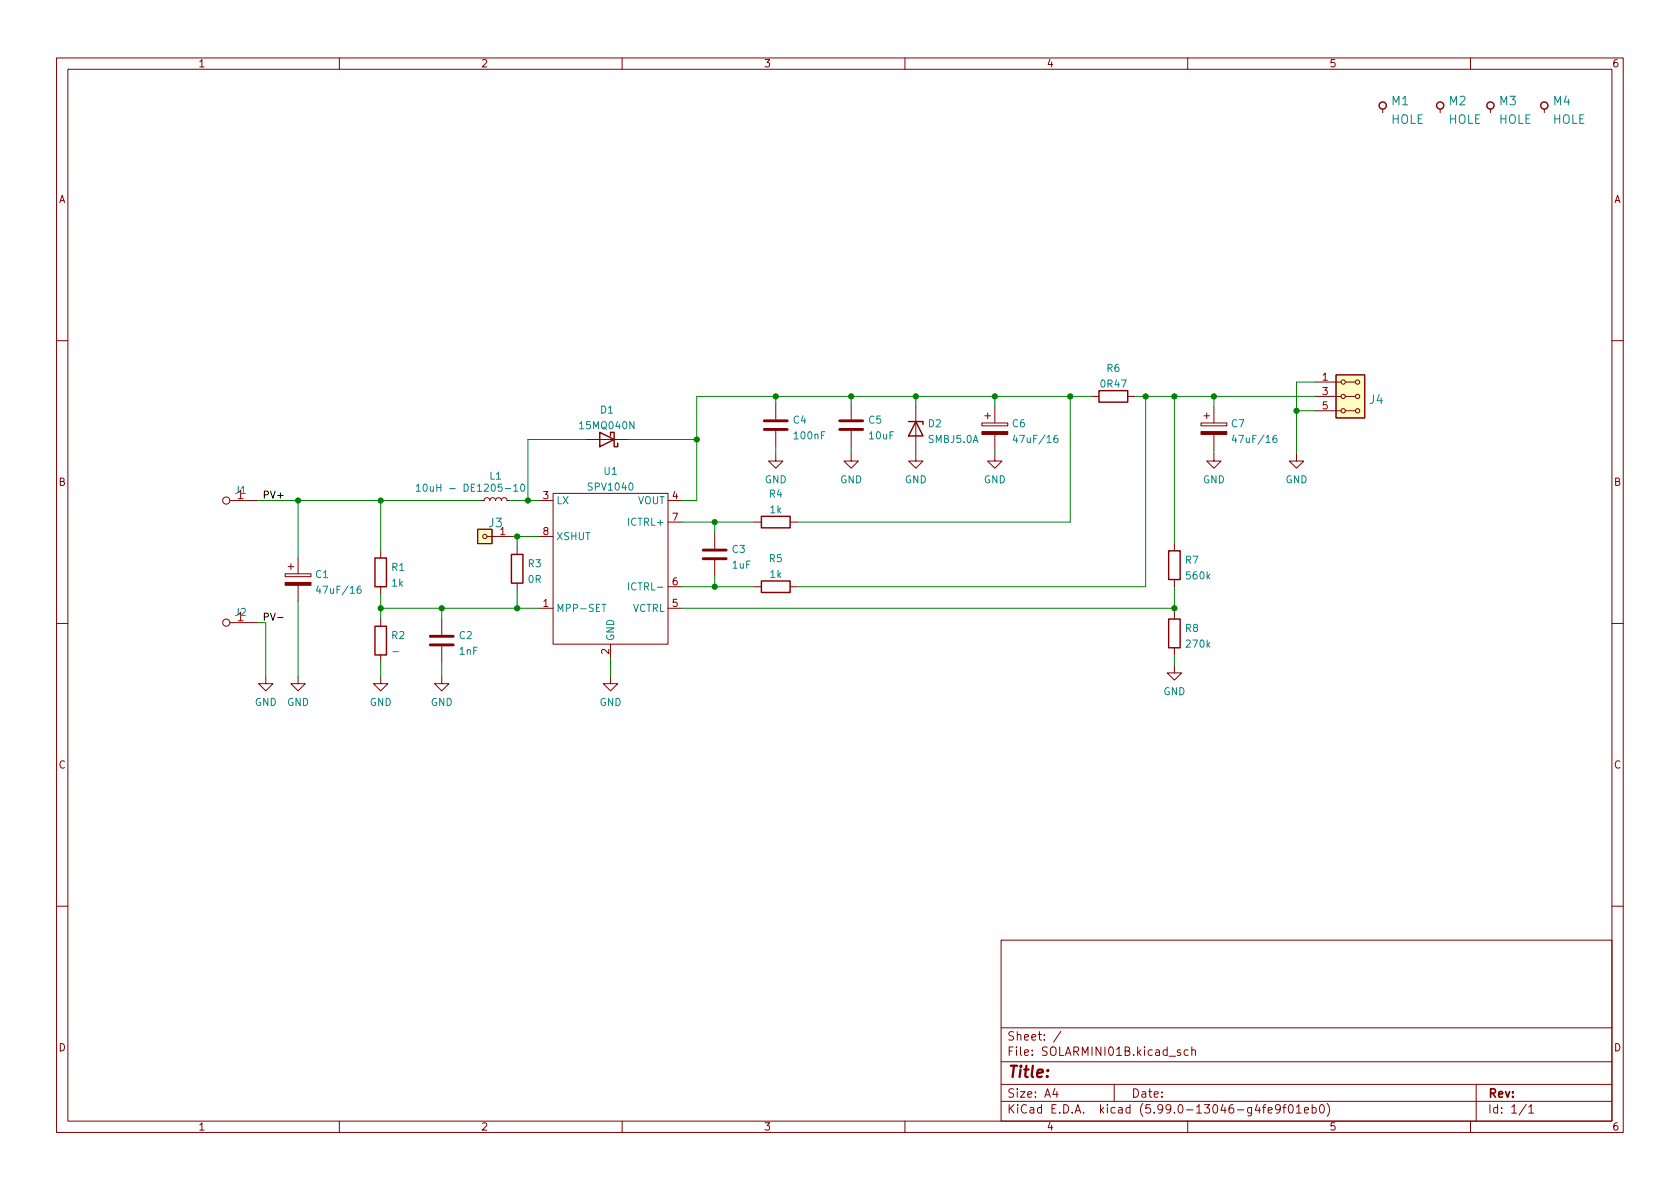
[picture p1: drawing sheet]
(kicad_sch (version 20210621) (generator eeschema)

 (paper "A4")

 (lib_symbols
  (symbol "Device:C" (pin_numbers hide) (pin_names (offset 0.254)) (in_bom yes) (on_board yes)
   (property "Reference" "C" (id 0) (at 0.635 2.54 0) (effects (font (size 1.27 1.27)) (justify left)))
   (property "Value" "C" (id 1) (at 0.635 -2.54 0) (effects (font (size 1.27 1.27)) (justify left)))
   (property "Footprint" "" (id 2) (at 0.9652 -3.81 0) (effects (font (size 1.27 1.27)) hide))
   (property "Datasheet" "~" (id 3) (at 0 0 0) (effects (font (size 1.27 1.27)) hide))
   (symbol "C_0_1"
    (polyline (pts (xy -2.032 -0.762) (xy 2.032 -0.762)) (stroke (width 0.508) (type default) (color 0 0 0 0)) (fill (type none)))
    (polyline (pts (xy -2.032 0.762) (xy 2.032 0.762)) (stroke (width 0.508) (type default) (color 0 0 0 0)) (fill (type none))))
   (symbol "C_1_1"
    (pin passive line (at 0 3.81 270) (length 2.794) (name "~" (effects (font (size 1.27 1.27)))) (number "1" (effects (font (size 1.27 1.27)))))
    (pin passive line (at 0 -3.81 90) (length 2.794) (name "~" (effects (font (size 1.27 1.27)))) (number "2" (effects (font (size 1.27 1.27)))))))
  (symbol "Device:C_Polarized" (pin_numbers hide) (pin_names (offset 0.254)) (in_bom yes) (on_board yes)
   (property "Reference" "C" (id 0) (at 0.635 2.54 0) (effects (font (size 1.27 1.27)) (justify left)))
   (property "Value" "C_Polarized" (id 1) (at 0.635 -2.54 0) (effects (font (size 1.27 1.27)) (justify left)))
   (property "Footprint" "" (id 2) (at 0.9652 -3.81 0) (effects (font (size 1.27 1.27)) hide))
   (property "Datasheet" "~" (id 3) (at 0 0 0) (effects (font (size 1.27 1.27)) hide))
   (symbol "C_Polarized_0_1"
    (rectangle (start -2.286 0.508) (end 2.286 1.016) (stroke (width 0) (type default) (color 0 0 0 0)) (fill (type none)))
    (polyline (pts (xy -1.778 2.286) (xy -0.762 2.286)) (stroke (width 0) (type default) (color 0 0 0 0)) (fill (type none)))
    (polyline (pts (xy -1.27 2.794) (xy -1.27 1.778)) (stroke (width 0) (type default) (color 0 0 0 0)) (fill (type none)))
    (rectangle (start 2.286 -0.508) (end -2.286 -1.016) (stroke (width 0) (type default) (color 0 0 0 0)) (fill (type outline))))
   (symbol "C_Polarized_1_1"
    (pin passive line (at 0 3.81 270) (length 2.794) (name "~" (effects (font (size 1.27 1.27)))) (number "1" (effects (font (size 1.27 1.27)))))
    (pin passive line (at 0 -3.81 90) (length 2.794) (name "~" (effects (font (size 1.27 1.27)))) (number "2" (effects (font (size 1.27 1.27)))))))
  (symbol "Device:D_Schottky" (pin_numbers hide) (pin_names (offset 1.016) hide) (in_bom yes) (on_board yes)
   (property "Reference" "D" (id 0) (at 0 2.54 0) (effects (font (size 1.27 1.27))))
   (property "Value" "D_Schottky" (id 1) (at 0 -2.54 0) (effects (font (size 1.27 1.27))))
   (property "Footprint" "" (id 2) (at 0 0 0) (effects (font (size 1.27 1.27)) hide))
   (property "Datasheet" "~" (id 3) (at 0 0 0) (effects (font (size 1.27 1.27)) hide))
   (symbol "D_Schottky_0_1"
    (polyline (pts (xy 1.27 0) (xy -1.27 0)) (stroke (width 0) (type default) (color 0 0 0 0)) (fill (type none)))
    (polyline (pts (xy 1.27 1.27) (xy 1.27 -1.27) (xy -1.27 0) (xy 1.27 1.27)) (stroke (width 0.254) (type default) (color 0 0 0 0)) (fill (type none)))
    (polyline (pts (xy -1.905 0.635) (xy -1.905 1.27) (xy -1.27 1.27) (xy -1.27 -1.27) (xy -0.635 -1.27) (xy -0.635 -0.635)) (stroke (width 0.254) (type default) (color 0 0 0 0)) (fill (type none))))
   (symbol "D_Schottky_1_1"
    (pin passive line (at -3.81 0 0) (length 2.54) (name "K" (effects (font (size 1.27 1.27)))) (number "1" (effects (font (size 1.27 1.27)))))
    (pin passive line (at 3.81 0 180) (length 2.54) (name "A" (effects (font (size 1.27 1.27)))) (number "2" (effects (font (size 1.27 1.27)))))))
  (symbol "Device:D_Zener" (pin_numbers hide) (pin_names (offset 1.016) hide) (in_bom yes) (on_board yes)
   (property "Reference" "D" (id 0) (at 0 2.54 0) (effects (font (size 1.27 1.27))))
   (property "Value" "D_Zener" (id 1) (at 0 -2.54 0) (effects (font (size 1.27 1.27))))
   (property "Footprint" "" (id 2) (at 0 0 0) (effects (font (size 1.27 1.27)) hide))
   (property "Datasheet" "~" (id 3) (at 0 0 0) (effects (font (size 1.27 1.27)) hide))
   (symbol "D_Zener_0_1"
    (polyline (pts (xy 1.27 0) (xy -1.27 0)) (stroke (width 0) (type default) (color 0 0 0 0)) (fill (type none)))
    (polyline (pts (xy -1.27 -1.27) (xy -1.27 1.27) (xy -0.762 1.27)) (stroke (width 0.254) (type default) (color 0 0 0 0)) (fill (type none)))
    (polyline (pts (xy 1.27 -1.27) (xy 1.27 1.27) (xy -1.27 0) (xy 1.27 -1.27)) (stroke (width 0.254) (type default) (color 0 0 0 0)) (fill (type none))))
   (symbol "D_Zener_1_1"
    (pin passive line (at -3.81 0 0) (length 2.54) (name "K" (effects (font (size 1.27 1.27)))) (number "1" (effects (font (size 1.27 1.27)))))
    (pin passive line (at 3.81 0 180) (length 2.54) (name "A" (effects (font (size 1.27 1.27)))) (number "2" (effects (font (size 1.27 1.27)))))))
  (symbol "Device:L_Small" (pin_numbers hide) (pin_names (offset 0.254) hide) (in_bom yes) (on_board yes)
   (property "Reference" "L" (id 0) (at 0.762 1.016 0) (effects (font (size 1.27 1.27)) (justify left)))
   (property "Value" "L_Small" (id 1) (at 0.762 -1.016 0) (effects (font (size 1.27 1.27)) (justify left)))
   (property "Footprint" "" (id 2) (at 0 0 0) (effects (font (size 1.27 1.27)) hide))
   (property "Datasheet" "~" (id 3) (at 0 0 0) (effects (font (size 1.27 1.27)) hide))
   (symbol "L_Small_0_1"
    (arc (start 0 -2.032) (mid 0.508 -1.524) (end 0 -1.016) (stroke (width 0) (type default) (color 0 0 0 0)) (fill (type none)))
    (arc (start 0 -1.016) (mid 0.508 -0.508) (end 0 0) (stroke (width 0) (type default) (color 0 0 0 0)) (fill (type none)))
    (arc (start 0 0) (mid 0.508 0.508) (end 0 1.016) (stroke (width 0) (type default) (color 0 0 0 0)) (fill (type none)))
    (arc (start 0 1.016) (mid 0.508 1.524) (end 0 2.032) (stroke (width 0) (type default) (color 0 0 0 0)) (fill (type none))))
   (symbol "L_Small_1_1"
    (pin passive line (at 0 2.54 270) (length 0.508) (name "~" (effects (font (size 1.27 1.27)))) (number "1" (effects (font (size 1.27 1.27)))))
    (pin passive line (at 0 -2.54 90) (length 0.508) (name "~" (effects (font (size 1.27 1.27)))) (number "2" (effects (font (size 1.27 1.27)))))))
  (symbol "Device:R" (pin_numbers hide) (pin_names (offset 0)) (in_bom yes) (on_board yes)
   (property "Reference" "R" (id 0) (at 2.032 0 90) (effects (font (size 1.27 1.27))))
   (property "Value" "R" (id 1) (at 0 0 90) (effects (font (size 1.27 1.27))))
   (property "Footprint" "" (id 2) (at -1.778 0 90) (effects (font (size 1.27 1.27)) hide))
   (property "Datasheet" "~" (id 3) (at 0 0 0) (effects (font (size 1.27 1.27)) hide))
   (symbol "R_0_1"
    (rectangle (start -1.016 -2.54) (end 1.016 2.54) (stroke (width 0.254) (type default) (color 0 0 0 0)) (fill (type none))))
   (symbol "R_1_1"
    (pin passive line (at 0 3.81 270) (length 1.27) (name "~" (effects (font (size 1.27 1.27)))) (number "1" (effects (font (size 1.27 1.27)))))
    (pin passive line (at 0 -3.81 90) (length 1.27) (name "~" (effects (font (size 1.27 1.27)))) (number "2" (effects (font (size 1.27 1.27)))))))
  (symbol "MLAB_HEADER:HEADER_1x01" (pin_names (offset 1.016)) (in_bom yes) (on_board yes)
   (property "Reference" "J" (id 0) (at 0 -2.54 0) (effects (font (size 1.524 1.524))))
   (property "Value" "HEADER_1x01" (id 1) (at 0 2.54 0) (effects (font (size 1.524 1.524))))
   (property "Footprint" "" (id 2) (at 0 0 0) (effects (font (size 1.524 1.524))))
   (property "Datasheet" "" (id 3) (at 0 0 0) (effects (font (size 1.524 1.524))))
   (symbol "HEADER_1x01_0_1"
    (rectangle (start -1.27 1.27) (end 1.27 -1.27) (stroke (width 0) (type default) (color 0 0 0 0)) (fill (type background)))
    (polyline (pts (xy -1.27 0) (xy -0.381 0)) (stroke (width 0) (type default) (color 0 0 0 0)) (fill (type none)))
    (circle (center 0 0) (radius 0.381) (stroke (width 0))           (stroke (width 0) (type default) (color 0 0 0 0)) (fill (type none))))
   (symbol "HEADER_1x01_1_1"
    (pin input line (at -5.08 0 0) (length 3.81) (name "~" (effects (font (size 1.27 1.27)))) (number "1" (effects (font (size 1.27 1.27)))))))
  (symbol "MLAB_HEADER:HEADER_2x03_PARALLEL" (pin_names (offset 1.016)) (in_bom yes) (on_board yes)
   (property "Reference" "J" (id 0) (at 0 -5.08 0) (effects (font (size 1.524 1.524))))
   (property "Value" "HEADER_2x03_PARALLEL" (id 1) (at 0 5.08 0) (effects (font (size 1.524 1.524))))
   (property "Footprint" "" (id 2) (at 0 2.54 0) (effects (font (size 1.524 1.524))))
   (property "Datasheet" "" (id 3) (at 0 2.54 0) (effects (font (size 1.524 1.524))))
   (symbol "HEADER_2x03_PARALLEL_0_1"
    (rectangle (start -2.54 3.81) (end 2.54 -3.81) (stroke (width 0) (type default) (color 0 0 0 0)) (fill (type background)))
    (circle (center -1.27 -2.54) (radius 0.381) (stroke (width 0))           (stroke (width 0) (type default) (color 0 0 0 0)) (fill (type none)))
    (circle (center -1.27 0) (radius 0.381) (stroke (width 0))           (stroke (width 0) (type default) (color 0 0 0 0)) (fill (type none)))
    (circle (center -1.27 2.54) (radius 0.381) (stroke (width 0))           (stroke (width 0) (type default) (color 0 0 0 0)) (fill (type none)))
    (polyline (pts (xy -1.651 -2.54) (xy -2.54 -2.54)) (stroke (width 0) (type default) (color 0 0 0 0)) (fill (type none)))
    (polyline (pts (xy -1.651 0) (xy -2.54 0)) (stroke (width 0) (type default) (color 0 0 0 0)) (fill (type none)))
    (polyline (pts (xy -1.651 2.54) (xy -2.54 2.54)) (stroke (width 0) (type default) (color 0 0 0 0)) (fill (type none)))
    (polyline (pts (xy -0.889 -2.54) (xy 0.889 -2.54)) (stroke (width 0) (type default) (color 0 0 0 0)) (fill (type none)))
    (polyline (pts (xy -0.889 0) (xy 0.889 0)) (stroke (width 0) (type default) (color 0 0 0 0)) (fill (type none)))
    (polyline (pts (xy -0.889 2.54) (xy 0.889 2.54)) (stroke (width 0) (type default) (color 0 0 0 0)) (fill (type none)))
    (circle (center 1.27 -2.54) (radius 0.381) (stroke (width 0))           (stroke (width 0) (type default) (color 0 0 0 0)) (fill (type none)))
    (circle (center 1.27 0) (radius 0.381) (stroke (width 0))           (stroke (width 0) (type default) (color 0 0 0 0)) (fill (type none)))
    (circle (center 1.27 2.54) (radius 0.381) (stroke (width 0))           (stroke (width 0) (type default) (color 0 0 0 0)) (fill (type none))))
   (symbol "HEADER_2x03_PARALLEL_1_1"
    (pin input line (at -6.35 2.54 0) (length 3.81) (name "~" (effects (font (size 1.27 1.27)))) (number "1" (effects (font (size 1.27 1.27)))))
    (pin input line (at -6.35 2.54 0) (length 3.81) hide (name "~" (effects (font (size 1.27 1.27)))) (number "2" (effects (font (size 1.27 1.27)))))
    (pin input line (at -6.35 0 0) (length 3.81) (name "~" (effects (font (size 1.27 1.27)))) (number "3" (effects (font (size 1.27 1.27)))))
    (pin input line (at -6.35 0 0) (length 3.81) hide (name "~" (effects (font (size 1.27 1.27)))) (number "4" (effects (font (size 1.27 1.27)))))
    (pin input line (at -6.35 -2.54 0) (length 3.81) (name "~" (effects (font (size 1.27 1.27)))) (number "5" (effects (font (size 1.27 1.27)))))
    (pin input line (at -6.35 -2.54 0) (length 3.81) hide (name "~" (effects (font (size 1.27 1.27)))) (number "6" (effects (font (size 1.27 1.27)))))))
  (symbol "MLAB_IO:SPV1040" (in_bom yes) (on_board yes)
   (property "Reference" "U" (id 0) (at 20.32 -1.27 0) (effects (font (size 1.27 1.27))))
   (property "Value" "SPV1040" (id 1) (at 24.13 -5.08 0) (effects (font (size 1.27 1.27))))
   (property "Footprint" "Package_SO:TSSOP-8_4.4x3mm_P0.65mm" (id 2) (at 0 0 0) (effects (font (size 1.27 1.27)) hide))
   (property "Datasheet" "" (id 3) (at 0 0 0) (effects (font (size 1.27 1.27)) hide))
   (symbol "SPV1040_0_1"
    (rectangle (start -10.16 7.62) (end 10.16 -19.05) (stroke (width 0.1524) (type default) (color 0 0 0 0)) (fill (type none))))
   (symbol "SPV1040_1_1"
    (pin unspecified line (at -12.7 -12.7 0) (length 2.54) (name "MPP-SET" (effects (font (size 1.27 1.27)))) (number "1" (effects (font (size 1.27 1.27)))))
    (pin unspecified line (at 0 -21.59 90) (length 2.54) (name "GND" (effects (font (size 1.27 1.27)))) (number "2" (effects (font (size 1.27 1.27)))))
    (pin unspecified line (at -12.7 6.35 0) (length 2.54) (name "LX" (effects (font (size 1.27 1.27)))) (number "3" (effects (font (size 1.27 1.27)))))
    (pin unspecified line (at 12.7 6.35 180) (length 2.54) (name "VOUT" (effects (font (size 1.27 1.27)))) (number "4" (effects (font (size 1.27 1.27)))))
    (pin unspecified line (at 12.7 -12.7 180) (length 2.54) (name "VCTRL" (effects (font (size 1.27 1.27)))) (number "5" (effects (font (size 1.27 1.27)))))
    (pin unspecified line (at 12.7 -8.89 180) (length 2.54) (name "ICTRL-" (effects (font (size 1.27 1.27)))) (number "6" (effects (font (size 1.27 1.27)))))
    (pin unspecified line (at 12.7 2.54 180) (length 2.54) (name "ICTRL+" (effects (font (size 1.27 1.27)))) (number "7" (effects (font (size 1.27 1.27)))))
    (pin unspecified line (at -12.7 0 0) (length 2.54) (name "XSHUT" (effects (font (size 1.27 1.27)))) (number "8" (effects (font (size 1.27 1.27)))))))
  (symbol "MLAB_Jumpers:CONN1_1" (pin_names (offset 1.016) hide) (in_bom yes) (on_board yes)
   (property "Reference" "J" (id 0) (at 1.27 1.27 0) (effects (font (size 1.27 1.27))))
   (property "Value" "CONN1_1" (id 1) (at 2.54 -1.27 0) (effects (font (size 1.016 1.016)) hide))
   (property "Footprint" "" (id 2) (at 1.27 -1.27 0) (effects (font (size 1.524 1.524))))
   (property "Datasheet" "" (id 3) (at 1.27 -1.27 0) (effects (font (size 1.524 1.524))))
   (symbol "CONN1_1_1_1"
    (pin passive inverted (at -7.62 1.27 0) (length 6.35) (name "P1" (effects (font (size 1.524 1.524)))) (number "1" (effects (font (size 1.524 1.524)))))))
  (symbol "MLAB_MECHANICAL:HOLE" (pin_numbers hide) (pin_names (offset 1.016) hide) (in_bom yes) (on_board yes)
   (property "Reference" "M" (id 0) (at 0 2.54 0) (effects (font (size 1.524 1.524))))
   (property "Value" "HOLE" (id 1) (at 0 -2.54 0) (effects (font (size 1.524 1.524))))
   (property "Footprint" "" (id 2) (at 0 0 0) (effects (font (size 1.524 1.524))))
   (property "Datasheet" "" (id 3) (at 0 0 0) (effects (font (size 1.524 1.524))))
   (symbol "HOLE_0_1"
    (circle (center 0 0) (radius 0.635) (stroke (width 0.254))           (stroke (width 0.254) (type default) (color 0 0 0 0)) (fill (type none))))
   (symbol "HOLE_1_1"
    (pin input line (at 1.27 0 180) (length 0.635) (name "~" (effects (font (size 1.27 1.27)))) (number "1" (effects (font (size 1.27 1.27)))))))
  (symbol "power:GND" (power) (pin_names (offset 0)) (in_bom yes) (on_board yes)
   (property "Reference" "#PWR" (id 0) (at 0 -6.35 0) (effects (font (size 1.27 1.27)) hide))
   (property "Value" "GND" (id 1) (at 0 -3.81 0) (effects (font (size 1.27 1.27))))
   (property "Footprint" "" (id 2) (at 0 0 0) (effects (font (size 1.27 1.27)) hide))
   (property "Datasheet" "" (id 3) (at 0 0 0) (effects (font (size 1.27 1.27)) hide))
   (symbol "GND_0_1"
    (polyline (pts (xy 0 0) (xy 0 -1.27) (xy 1.27 -1.27) (xy 0 -2.54) (xy -1.27 -1.27) (xy 0 -1.27)) (stroke (width 0) (type default) (color 0 0 0 0)) (fill (type none))))
   (symbol "GND_1_1"
    (pin power_in line (at 0 0 270) (length 0) hide (name "GND" (effects (font (size 1.27 1.27)))) (number "1" (effects (font (size 1.27 1.27))))))))

 (junction (at 52.705 88.265) (diameter 0) (color 0 0 0 0))
 (junction (at 67.31 88.265) (diameter 0) (color 0 0 0 0))
 (junction (at 67.31 107.315) (diameter 0) (color 0 0 0 0))
 (junction (at 78.105 107.315) (diameter 0) (color 0 0 0 0))
 (junction (at 91.44 94.615) (diameter 0) (color 0 0 0 0))
 (junction (at 91.44 107.315) (diameter 0) (color 0 0 0 0))
 (junction (at 93.345 88.265) (diameter 0) (color 0 0 0 0))
 (junction (at 123.19 77.47) (diameter 0) (color 0 0 0 0))
 (junction (at 126.365 92.075) (diameter 0) (color 0 0 0 0))
 (junction (at 126.365 103.505) (diameter 0) (color 0 0 0 0))
 (junction (at 137.16 69.85) (diameter 0) (color 0 0 0 0))
 (junction (at 150.495 69.85) (diameter 0) (color 0 0 0 0))
 (junction (at 161.925 69.85) (diameter 0) (color 0 0 0 0))
 (junction (at 175.895 69.85) (diameter 0) (color 0 0 0 0))
 (junction (at 189.23 69.85) (diameter 0) (color 0 0 0 0))
 (junction (at 202.565 69.85) (diameter 0) (color 0 0 0 0))
 (junction (at 207.645 69.85) (diameter 0) (color 0 0 0 0))
 (junction (at 207.645 107.315) (diameter 0) (color 0 0 0 0))
 (junction (at 214.63 69.85) (diameter 0) (color 0 0 0 0))
 (junction (at 229.235 72.39) (diameter 0) (color 0 0 0 0))

 (wire (pts (xy 45.72 109.855) (xy 46.99 109.855)) (stroke (width 0) (type default) (color 0 0 0 0)))
 (wire (pts (xy 46.99 109.855) (xy 46.99 119.38)) (stroke (width 0) (type default) (color 0 0 0 0)))
 (wire (pts (xy 52.705 88.265) (xy 45.72 88.265)) (stroke (width 0) (type default) (color 0 0 0 0)))
 (wire (pts (xy 52.705 98.425) (xy 52.705 88.265)) (stroke (width 0) (type default) (color 0 0 0 0)))
 (wire (pts (xy 52.705 106.045) (xy 52.705 119.38)) (stroke (width 0) (type default) (color 0 0 0 0)))
 (wire (pts (xy 67.31 88.265) (xy 52.705 88.265)) (stroke (width 0) (type default) (color 0 0 0 0)))
 (wire (pts (xy 67.31 97.155) (xy 67.31 88.265)) (stroke (width 0) (type default) (color 0 0 0 0)))
 (wire (pts (xy 67.31 107.315) (xy 67.31 104.775)) (stroke (width 0) (type default) (color 0 0 0 0)))
 (wire (pts (xy 67.31 107.315) (xy 67.31 109.22)) (stroke (width 0) (type default) (color 0 0 0 0)))
 (wire (pts (xy 67.31 119.38) (xy 67.31 116.84)) (stroke (width 0) (type default) (color 0 0 0 0)))
 (wire (pts (xy 78.105 107.315) (xy 67.31 107.315)) (stroke (width 0) (type default) (color 0 0 0 0)))
 (wire (pts (xy 78.105 109.22) (xy 78.105 107.315)) (stroke (width 0) (type default) (color 0 0 0 0)))
 (wire (pts (xy 78.105 119.38) (xy 78.105 116.84)) (stroke (width 0) (type default) (color 0 0 0 0)))
 (wire (pts (xy 85.09 88.265) (xy 67.31 88.265)) (stroke (width 0) (type default) (color 0 0 0 0)))
 (wire (pts (xy 91.44 94.615) (xy 90.805 94.615)) (stroke (width 0) (type default) (color 0 0 0 0)))
 (wire (pts (xy 91.44 94.615) (xy 91.44 96.52)) (stroke (width 0) (type default) (color 0 0 0 0)))
 (wire (pts (xy 91.44 107.315) (xy 78.105 107.315)) (stroke (width 0) (type default) (color 0 0 0 0)))
 (wire (pts (xy 91.44 107.315) (xy 91.44 104.14)) (stroke (width 0) (type default) (color 0 0 0 0)))
 (wire (pts (xy 93.345 77.47) (xy 103.505 77.47)) (stroke (width 0) (type default) (color 0 0 0 0)))
 (wire (pts (xy 93.345 88.265) (xy 90.17 88.265)) (stroke (width 0) (type default) (color 0 0 0 0)))
 (wire (pts (xy 93.345 88.265) (xy 93.345 77.47)) (stroke (width 0) (type default) (color 0 0 0 0)))
 (wire (pts (xy 95.25 88.265) (xy 93.345 88.265)) (stroke (width 0) (type default) (color 0 0 0 0)))
 (wire (pts (xy 95.25 94.615) (xy 91.44 94.615)) (stroke (width 0) (type default) (color 0 0 0 0)))
 (wire (pts (xy 95.25 107.315) (xy 91.44 107.315)) (stroke (width 0) (type default) (color 0 0 0 0)))
 (wire (pts (xy 107.95 119.38) (xy 107.95 116.205)) (stroke (width 0) (type default) (color 0 0 0 0)))
 (wire (pts (xy 111.125 77.47) (xy 123.19 77.47)) (stroke (width 0) (type default) (color 0 0 0 0)))
 (wire (pts (xy 120.65 103.505) (xy 126.365 103.505)) (stroke (width 0) (type default) (color 0 0 0 0)))
 (wire (pts (xy 120.65 107.315) (xy 207.645 107.315)) (stroke (width 0) (type default) (color 0 0 0 0)))
 (wire (pts (xy 123.19 69.85) (xy 137.16 69.85)) (stroke (width 0) (type default) (color 0 0 0 0)))
 (wire (pts (xy 123.19 77.47) (xy 123.19 69.85)) (stroke (width 0) (type default) (color 0 0 0 0)))
 (wire (pts (xy 123.19 77.47) (xy 123.19 88.265)) (stroke (width 0) (type default) (color 0 0 0 0)))
 (wire (pts (xy 123.19 88.265) (xy 120.65 88.265)) (stroke (width 0) (type default) (color 0 0 0 0)))
 (wire (pts (xy 126.365 92.075) (xy 120.65 92.075)) (stroke (width 0) (type default) (color 0 0 0 0)))
 (wire (pts (xy 126.365 92.075) (xy 133.35 92.075)) (stroke (width 0) (type default) (color 0 0 0 0)))
 (wire (pts (xy 126.365 93.98) (xy 126.365 92.075)) (stroke (width 0) (type default) (color 0 0 0 0)))
 (wire (pts (xy 126.365 103.505) (xy 126.365 101.6)) (stroke (width 0) (type default) (color 0 0 0 0)))
 (wire (pts (xy 133.35 103.505) (xy 126.365 103.505)) (stroke (width 0) (type default) (color 0 0 0 0)))
 (wire (pts (xy 137.16 69.85) (xy 150.495 69.85)) (stroke (width 0) (type default) (color 0 0 0 0)))
 (wire (pts (xy 137.16 71.12) (xy 137.16 69.85)) (stroke (width 0) (type default) (color 0 0 0 0)))
 (wire (pts (xy 137.16 78.74) (xy 137.16 80.01)) (stroke (width 0) (type default) (color 0 0 0 0)))
 (wire (pts (xy 140.97 92.075) (xy 189.23 92.075)) (stroke (width 0) (type default) (color 0 0 0 0)))
 (wire (pts (xy 140.97 103.505) (xy 202.565 103.505)) (stroke (width 0) (type default) (color 0 0 0 0)))
 (wire (pts (xy 150.495 69.85) (xy 150.495 71.12)) (stroke (width 0) (type default) (color 0 0 0 0)))
 (wire (pts (xy 150.495 69.85) (xy 161.925 69.85)) (stroke (width 0) (type default) (color 0 0 0 0)))
 (wire (pts (xy 150.495 78.74) (xy 150.495 80.01)) (stroke (width 0) (type default) (color 0 0 0 0)))
 (wire (pts (xy 161.925 69.85) (xy 175.895 69.85)) (stroke (width 0) (type default) (color 0 0 0 0)))
 (wire (pts (xy 161.925 71.755) (xy 161.925 69.85)) (stroke (width 0) (type default) (color 0 0 0 0)))
 (wire (pts (xy 161.925 79.375) (xy 161.925 80.01)) (stroke (width 0) (type default) (color 0 0 0 0)))
 (wire (pts (xy 175.895 69.85) (xy 189.23 69.85)) (stroke (width 0) (type default) (color 0 0 0 0)))
 (wire (pts (xy 175.895 71.755) (xy 175.895 69.85)) (stroke (width 0) (type default) (color 0 0 0 0)))
 (wire (pts (xy 175.895 79.375) (xy 175.895 80.01)) (stroke (width 0) (type default) (color 0 0 0 0)))
 (wire (pts (xy 189.23 69.85) (xy 193.04 69.85)) (stroke (width 0) (type default) (color 0 0 0 0)))
 (wire (pts (xy 189.23 92.075) (xy 189.23 69.85)) (stroke (width 0) (type default) (color 0 0 0 0)))
 (wire (pts (xy 202.565 69.85) (xy 200.66 69.85)) (stroke (width 0) (type default) (color 0 0 0 0)))
 (wire (pts (xy 202.565 69.85) (xy 207.645 69.85)) (stroke (width 0) (type default) (color 0 0 0 0)))
 (wire (pts (xy 202.565 103.505) (xy 202.565 69.85)) (stroke (width 0) (type default) (color 0 0 0 0)))
 (wire (pts (xy 207.645 69.85) (xy 214.63 69.85)) (stroke (width 0) (type default) (color 0 0 0 0)))
 (wire (pts (xy 207.645 95.885) (xy 207.645 69.85)) (stroke (width 0) (type default) (color 0 0 0 0)))
 (wire (pts (xy 207.645 107.315) (xy 207.645 103.505)) (stroke (width 0) (type default) (color 0 0 0 0)))
 (wire (pts (xy 207.645 107.95) (xy 207.645 107.315)) (stroke (width 0) (type default) (color 0 0 0 0)))
 (wire (pts (xy 207.645 117.475) (xy 207.645 115.57)) (stroke (width 0) (type default) (color 0 0 0 0)))
 (wire (pts (xy 214.63 69.85) (xy 232.41 69.85)) (stroke (width 0) (type default) (color 0 0 0 0)))
 (wire (pts (xy 214.63 71.755) (xy 214.63 69.85)) (stroke (width 0) (type default) (color 0 0 0 0)))
 (wire (pts (xy 214.63 79.375) (xy 214.63 80.01)) (stroke (width 0) (type default) (color 0 0 0 0)))
 (wire (pts (xy 229.235 67.31) (xy 229.235 72.39)) (stroke (width 0) (type default) (color 0 0 0 0)))
 (wire (pts (xy 229.235 72.39) (xy 229.235 80.01)) (stroke (width 0) (type default) (color 0 0 0 0)))
 (wire (pts (xy 232.41 67.31) (xy 229.235 67.31)) (stroke (width 0) (type default) (color 0 0 0 0)))
 (wire (pts (xy 232.41 72.39) (xy 229.235 72.39)) (stroke (width 0) (type default) (color 0 0 0 0)))

 (label "PV+" (at 46.355 88.265 0) (effects (font (size 1.27 1.27)) (justify left bottom)))
 (label "PV-" (at 46.355 109.855 0) (effects (font (size 1.27 1.27)) (justify left bottom)))

 (symbol (lib_id "MLAB_MECHANICAL:HOLE") (at 244.475 18.415 270) (unit 1) (in_bom yes) (on_board yes) (fields_autoplaced)
  (property "Reference" "M1" (id 0) (at 245.872 17.6043 90) (effects (font (size 1.524 1.524)) (justify left)))
  (property "Value" "HOLE" (id 1) (at 245.872 20.8833 90) (effects (font (size 1.524 1.524)) (justify left)))
  (property "Footprint" "Mlab_Mechanical:dira_3mm" (id 2) (at 244.475 18.415 0) (effects (font (size 1.524 1.524)) hide))
  (property "Datasheet" "" (id 3) (at 244.475 18.415 0) (effects (font (size 1.524 1.524)))) (pin "1"))

 (symbol (lib_id "MLAB_MECHANICAL:HOLE") (at 254.635 18.415 270) (unit 1) (in_bom yes) (on_board yes) (fields_autoplaced)
  (property "Reference" "M2" (id 0) (at 256.032 17.6043 90) (effects (font (size 1.524 1.524)) (justify left)))
  (property "Value" "HOLE" (id 1) (at 256.032 20.8833 90) (effects (font (size 1.524 1.524)) (justify left)))
  (property "Footprint" "Mlab_Mechanical:dira_3mm" (id 2) (at 254.635 18.415 0) (effects (font (size 1.524 1.524)) hide))
  (property "Datasheet" "" (id 3) (at 254.635 18.415 0) (effects (font (size 1.524 1.524)))) (pin "1"))

 (symbol (lib_id "MLAB_MECHANICAL:HOLE") (at 263.525 18.415 270) (unit 1) (in_bom yes) (on_board yes) (fields_autoplaced)
  (property "Reference" "M3" (id 0) (at 264.922 17.6043 90) (effects (font (size 1.524 1.524)) (justify left)))
  (property "Value" "HOLE" (id 1) (at 264.922 20.8833 90) (effects (font (size 1.524 1.524)) (justify left)))
  (property "Footprint" "Mlab_Mechanical:dira_3mm" (id 2) (at 263.525 18.415 0) (effects (font (size 1.524 1.524)) hide))
  (property "Datasheet" "" (id 3) (at 263.525 18.415 0) (effects (font (size 1.524 1.524)))) (pin "1"))

 (symbol (lib_id "MLAB_MECHANICAL:HOLE") (at 273.05 18.415 270) (unit 1) (in_bom yes) (on_board yes) (fields_autoplaced)
  (property "Reference" "M4" (id 0) (at 274.447 17.6043 90) (effects (font (size 1.524 1.524)) (justify left)))
  (property "Value" "HOLE" (id 1) (at 274.447 20.8833 90) (effects (font (size 1.524 1.524)) (justify left)))
  (property "Footprint" "Mlab_Mechanical:dira_3mm" (id 2) (at 273.05 18.415 0) (effects (font (size 1.524 1.524)) hide))
  (property "Datasheet" "" (id 3) (at 273.05 18.415 0) (effects (font (size 1.524 1.524)))) (pin "1"))

 (symbol (lib_id "Device:L_Small") (at 87.63 88.265 90) (unit 1) (in_bom yes) (on_board yes)
  (property "Reference" "L1" (id 0) (at 87.63 83.9174 90))
  (property "Value" "10uH - DE1205-10" (id 1) (at 83.185 86.0575 90))
  (property "Footprint" "" (id 2) (at 87.63 88.265 0) (effects (font (size 1.27 1.27)) hide))
  (property "Datasheet" "~" (id 3) (at 87.63 88.265 0) (effects (font (size 1.27 1.27)) hide)) (pin "1") (pin "2"))

 (symbol (lib_id "power:GND") (at 46.99 119.38 0) (unit 1) (in_bom yes) (on_board yes) (fields_autoplaced)
  (property "Reference" "#PWR01" (id 0) (at 46.99 125.73 0) (effects (font (size 1.27 1.27)) hide))
  (property "Value" "GND" (id 1) (at 46.99 123.9424 0))
  (property "Footprint" "" (id 2) (at 46.99 119.38 0) (effects (font (size 1.27 1.27)) hide))
  (property "Datasheet" "" (id 3) (at 46.99 119.38 0) (effects (font (size 1.27 1.27)) hide)) (pin "1"))

 (symbol (lib_id "power:GND") (at 52.705 119.38 0) (unit 1) (in_bom yes) (on_board yes) (fields_autoplaced)
  (property "Reference" "#PWR02" (id 0) (at 52.705 125.73 0) (effects (font (size 1.27 1.27)) hide))
  (property "Value" "GND" (id 1) (at 52.705 123.9424 0))
  (property "Footprint" "" (id 2) (at 52.705 119.38 0) (effects (font (size 1.27 1.27)) hide))
  (property "Datasheet" "" (id 3) (at 52.705 119.38 0) (effects (font (size 1.27 1.27)) hide)) (pin "1"))

 (symbol (lib_id "power:GND") (at 67.31 119.38 0) (unit 1) (in_bom yes) (on_board yes) (fields_autoplaced)
  (property "Reference" "#PWR03" (id 0) (at 67.31 125.73 0) (effects (font (size 1.27 1.27)) hide))
  (property "Value" "GND" (id 1) (at 67.31 123.9424 0))
  (property "Footprint" "" (id 2) (at 67.31 119.38 0) (effects (font (size 1.27 1.27)) hide))
  (property "Datasheet" "" (id 3) (at 67.31 119.38 0) (effects (font (size 1.27 1.27)) hide)) (pin "1"))

 (symbol (lib_id "power:GND") (at 78.105 119.38 0) (unit 1) (in_bom yes) (on_board yes) (fields_autoplaced)
  (property "Reference" "#PWR04" (id 0) (at 78.105 125.73 0) (effects (font (size 1.27 1.27)) hide))
  (property "Value" "GND" (id 1) (at 78.105 123.9424 0))
  (property "Footprint" "" (id 2) (at 78.105 119.38 0) (effects (font (size 1.27 1.27)) hide))
  (property "Datasheet" "" (id 3) (at 78.105 119.38 0) (effects (font (size 1.27 1.27)) hide)) (pin "1"))

 (symbol (lib_id "power:GND") (at 107.95 119.38 0) (unit 1) (in_bom yes) (on_board yes) (fields_autoplaced)
  (property "Reference" "#PWR05" (id 0) (at 107.95 125.73 0) (effects (font (size 1.27 1.27)) hide))
  (property "Value" "GND" (id 1) (at 107.95 123.9424 0))
  (property "Footprint" "" (id 2) (at 107.95 119.38 0) (effects (font (size 1.27 1.27)) hide))
  (property "Datasheet" "" (id 3) (at 107.95 119.38 0) (effects (font (size 1.27 1.27)) hide)) (pin "1"))

 (symbol (lib_id "power:GND") (at 137.16 80.01 0) (unit 1) (in_bom yes) (on_board yes) (fields_autoplaced)
  (property "Reference" "#PWR06" (id 0) (at 137.16 86.36 0) (effects (font (size 1.27 1.27)) hide))
  (property "Value" "GND" (id 1) (at 137.16 84.5724 0))
  (property "Footprint" "" (id 2) (at 137.16 80.01 0) (effects (font (size 1.27 1.27)) hide))
  (property "Datasheet" "" (id 3) (at 137.16 80.01 0) (effects (font (size 1.27 1.27)) hide)) (pin "1"))

 (symbol (lib_id "power:GND") (at 150.495 80.01 0) (unit 1) (in_bom yes) (on_board yes) (fields_autoplaced)
  (property "Reference" "#PWR07" (id 0) (at 150.495 86.36 0) (effects (font (size 1.27 1.27)) hide))
  (property "Value" "GND" (id 1) (at 150.495 84.5724 0))
  (property "Footprint" "" (id 2) (at 150.495 80.01 0) (effects (font (size 1.27 1.27)) hide))
  (property "Datasheet" "" (id 3) (at 150.495 80.01 0) (effects (font (size 1.27 1.27)) hide)) (pin "1"))

 (symbol (lib_id "power:GND") (at 161.925 80.01 0) (unit 1) (in_bom yes) (on_board yes) (fields_autoplaced)
  (property "Reference" "#PWR08" (id 0) (at 161.925 86.36 0) (effects (font (size 1.27 1.27)) hide))
  (property "Value" "GND" (id 1) (at 161.925 84.5724 0))
  (property "Footprint" "" (id 2) (at 161.925 80.01 0) (effects (font (size 1.27 1.27)) hide))
  (property "Datasheet" "" (id 3) (at 161.925 80.01 0) (effects (font (size 1.27 1.27)) hide)) (pin "1"))

 (symbol (lib_id "power:GND") (at 175.895 80.01 0) (unit 1) (in_bom yes) (on_board yes) (fields_autoplaced)
  (property "Reference" "#PWR09" (id 0) (at 175.895 86.36 0) (effects (font (size 1.27 1.27)) hide))
  (property "Value" "GND" (id 1) (at 175.895 84.5724 0))
  (property "Footprint" "" (id 2) (at 175.895 80.01 0) (effects (font (size 1.27 1.27)) hide))
  (property "Datasheet" "" (id 3) (at 175.895 80.01 0) (effects (font (size 1.27 1.27)) hide)) (pin "1"))

 (symbol (lib_id "power:GND") (at 207.645 117.475 0) (unit 1) (in_bom yes) (on_board yes) (fields_autoplaced)
  (property "Reference" "#PWR010" (id 0) (at 207.645 123.825 0) (effects (font (size 1.27 1.27)) hide))
  (property "Value" "GND" (id 1) (at 207.645 122.0374 0))
  (property "Footprint" "" (id 2) (at 207.645 117.475 0) (effects (font (size 1.27 1.27)) hide))
  (property "Datasheet" "" (id 3) (at 207.645 117.475 0) (effects (font (size 1.27 1.27)) hide)) (pin "1"))

 (symbol (lib_id "power:GND") (at 214.63 80.01 0) (unit 1) (in_bom yes) (on_board yes) (fields_autoplaced)
  (property "Reference" "#PWR011" (id 0) (at 214.63 86.36 0) (effects (font (size 1.27 1.27)) hide))
  (property "Value" "GND" (id 1) (at 214.63 84.5724 0))
  (property "Footprint" "" (id 2) (at 214.63 80.01 0) (effects (font (size 1.27 1.27)) hide))
  (property "Datasheet" "" (id 3) (at 214.63 80.01 0) (effects (font (size 1.27 1.27)) hide)) (pin "1"))

 (symbol (lib_id "power:GND") (at 229.235 80.01 0) (unit 1) (in_bom yes) (on_board yes) (fields_autoplaced)
  (property "Reference" "#PWR012" (id 0) (at 229.235 86.36 0) (effects (font (size 1.27 1.27)) hide))
  (property "Value" "GND" (id 1) (at 229.235 84.5724 0))
  (property "Footprint" "" (id 2) (at 229.235 80.01 0) (effects (font (size 1.27 1.27)) hide))
  (property "Datasheet" "" (id 3) (at 229.235 80.01 0) (effects (font (size 1.27 1.27)) hide)) (pin "1"))

 (symbol (lib_id "MLAB_Jumpers:CONN1_1") (at 38.1 86.995 180) (unit 1) (in_bom yes) (on_board yes)
  (property "Reference" "J1" (id 0) (at 42.545 86.4384 0))
  (property "Value" "WAGO 256" (id 1) (at 35.56 85.725 0) (effects (font (size 1.016 1.016)) hide))
  (property "Footprint" "Mlab_CON:WAGO256" (id 2) (at 36.83 85.725 0) (effects (font (size 1.524 1.524)) hide))
  (property "Datasheet" "" (id 3) (at 36.83 85.725 0) (effects (font (size 1.524 1.524)))) (pin "1"))

 (symbol (lib_id "MLAB_Jumpers:CONN1_1") (at 38.1 108.585 180) (unit 1) (in_bom yes) (on_board yes)
  (property "Reference" "J2" (id 0) (at 42.545 108.0284 0))
  (property "Value" "WAGO 256" (id 1) (at 35.56 107.315 0) (effects (font (size 1.016 1.016)) hide))
  (property "Footprint" "Mlab_CON:WAGO256" (id 2) (at 36.83 107.315 0) (effects (font (size 1.524 1.524)) hide))
  (property "Datasheet" "" (id 3) (at 36.83 107.315 0) (effects (font (size 1.524 1.524)))) (pin "1"))

 (symbol (lib_id "MLAB_HEADER:HEADER_1x01") (at 85.725 94.615 180) (unit 1) (in_bom yes) (on_board yes) (fields_autoplaced)
  (property "Reference" "J3" (id 0) (at 87.63 92.2201 0) (effects (font (size 1.524 1.524))))
  (property "Value" "HEADER_1x01" (id 1) (at 87.63 92.2201 0) (effects (font (size 1.524 1.524)) hide))
  (property "Footprint" "" (id 2) (at 85.725 94.615 0) (effects (font (size 1.524 1.524))))
  (property "Datasheet" "" (id 3) (at 85.725 94.615 0) (effects (font (size 1.524 1.524)))) (pin "1"))

 (symbol (lib_id "Device:R") (at 67.31 100.965 0) (unit 1) (in_bom yes) (on_board yes) (fields_autoplaced)
  (property "Reference" "R1" (id 0) (at 69.088 100.0565 0) (effects (font (size 1.27 1.27)) (justify left)))
  (property "Value" "1k" (id 1) (at 69.088 102.8316 0) (effects (font (size 1.27 1.27)) (justify left)))
  (property "Footprint" "" (id 2) (at 65.532 100.965 90) (effects (font (size 1.27 1.27)) hide))
  (property "Datasheet" "~" (id 3) (at 67.31 100.965 0) (effects (font (size 1.27 1.27)) hide)) (pin "1") (pin "2"))

 (symbol (lib_id "Device:R") (at 67.31 113.03 0) (unit 1) (in_bom yes) (on_board yes) (fields_autoplaced)
  (property "Reference" "R2" (id 0) (at 69.088 112.1215 0) (effects (font (size 1.27 1.27)) (justify left)))
  (property "Value" "-" (id 1) (at 69.088 114.8966 0) (effects (font (size 1.27 1.27)) (justify left)))
  (property "Footprint" "" (id 2) (at 65.532 113.03 90) (effects (font (size 1.27 1.27)) hide))
  (property "Datasheet" "~" (id 3) (at 67.31 113.03 0) (effects (font (size 1.27 1.27)) hide)) (pin "1") (pin "2"))

 (symbol (lib_id "Device:R") (at 91.44 100.33 0) (unit 1) (in_bom yes) (on_board yes) (fields_autoplaced)
  (property "Reference" "R3" (id 0) (at 93.218 99.4215 0) (effects (font (size 1.27 1.27)) (justify left)))
  (property "Value" "0R" (id 1) (at 93.218 102.1966 0) (effects (font (size 1.27 1.27)) (justify left)))
  (property "Footprint" "" (id 2) (at 89.662 100.33 90) (effects (font (size 1.27 1.27)) hide))
  (property "Datasheet" "~" (id 3) (at 91.44 100.33 0) (effects (font (size 1.27 1.27)) hide)) (pin "1") (pin "2"))

 (symbol (lib_id "Device:R") (at 137.16 92.075 90) (unit 1) (in_bom yes) (on_board yes) (fields_autoplaced)
  (property "Reference" "R4" (id 0) (at 137.16 87.0925 90))
  (property "Value" "1k" (id 1) (at 137.16 89.8676 90))
  (property "Footprint" "" (id 2) (at 137.16 93.853 90) (effects (font (size 1.27 1.27)) hide))
  (property "Datasheet" "~" (id 3) (at 137.16 92.075 0) (effects (font (size 1.27 1.27)) hide)) (pin "1") (pin "2"))

 (symbol (lib_id "Device:R") (at 137.16 103.505 90) (unit 1) (in_bom yes) (on_board yes) (fields_autoplaced)
  (property "Reference" "R5" (id 0) (at 137.16 98.5225 90))
  (property "Value" "1k" (id 1) (at 137.16 101.2976 90))
  (property "Footprint" "" (id 2) (at 137.16 105.283 90) (effects (font (size 1.27 1.27)) hide))
  (property "Datasheet" "~" (id 3) (at 137.16 103.505 0) (effects (font (size 1.27 1.27)) hide)) (pin "1") (pin "2"))

 (symbol (lib_id "Device:R") (at 196.85 69.85 270) (unit 1) (in_bom yes) (on_board yes) (fields_autoplaced)
  (property "Reference" "R6" (id 0) (at 196.85 64.8675 90))
  (property "Value" "0R47" (id 1) (at 196.85 67.6426 90))
  (property "Footprint" "" (id 2) (at 196.85 68.072 90) (effects (font (size 1.27 1.27)) hide))
  (property "Datasheet" "~" (id 3) (at 196.85 69.85 0) (effects (font (size 1.27 1.27)) hide)) (pin "1") (pin "2"))

 (symbol (lib_id "Device:R") (at 207.645 99.695 180) (unit 1) (in_bom yes) (on_board yes) (fields_autoplaced)
  (property "Reference" "R7" (id 0) (at 209.423 98.7865 0) (effects (font (size 1.27 1.27)) (justify right)))
  (property "Value" "560k" (id 1) (at 209.423 101.5616 0) (effects (font (size 1.27 1.27)) (justify right)))
  (property "Footprint" "" (id 2) (at 209.423 99.695 90) (effects (font (size 1.27 1.27)) hide))
  (property "Datasheet" "~" (id 3) (at 207.645 99.695 0) (effects (font (size 1.27 1.27)) hide)) (pin "1") (pin "2"))

 (symbol (lib_id "Device:R") (at 207.645 111.76 180) (unit 1) (in_bom yes) (on_board yes) (fields_autoplaced)
  (property "Reference" "R8" (id 0) (at 209.423 110.8515 0) (effects (font (size 1.27 1.27)) (justify right)))
  (property "Value" "270k" (id 1) (at 209.423 113.6266 0) (effects (font (size 1.27 1.27)) (justify right)))
  (property "Footprint" "" (id 2) (at 209.423 111.76 90) (effects (font (size 1.27 1.27)) hide))
  (property "Datasheet" "~" (id 3) (at 207.645 111.76 0) (effects (font (size 1.27 1.27)) hide)) (pin "1") (pin "2"))

 (symbol (lib_id "Device:D_Schottky") (at 107.315 77.47 180) (unit 1) (in_bom yes) (on_board yes) (fields_autoplaced)
  (property "Reference" "D1" (id 0) (at 107.315 72.2335 0))
  (property "Value" "15MQ040N" (id 1) (at 107.315 75.0086 0))
  (property "Footprint" "" (id 2) (at 107.315 77.47 0) (effects (font (size 1.27 1.27)) hide))
  (property "Datasheet" "~" (id 3) (at 107.315 77.47 0) (effects (font (size 1.27 1.27)) hide)) (pin "1") (pin "2"))

 (symbol (lib_id "Device:D_Zener") (at 161.925 75.565 270) (unit 1) (in_bom yes) (on_board yes) (fields_autoplaced)
  (property "Reference" "D2" (id 0) (at 163.957 74.6565 90) (effects (font (size 1.27 1.27)) (justify left)))
  (property "Value" "SMBJ5.0A" (id 1) (at 163.957 77.4316 90) (effects (font (size 1.27 1.27)) (justify left)))
  (property "Footprint" "" (id 2) (at 161.925 75.565 0) (effects (font (size 1.27 1.27)) hide))
  (property "Datasheet" "~" (id 3) (at 161.925 75.565 0) (effects (font (size 1.27 1.27)) hide)) (pin "1") (pin "2"))

 (symbol (lib_id "Device:C_Polarized") (at 52.705 102.235 0) (unit 1) (in_bom yes) (on_board yes) (fields_autoplaced)
  (property "Reference" "C1" (id 0) (at 55.626 101.3265 0) (effects (font (size 1.27 1.27)) (justify left)))
  (property "Value" "47uF/16" (id 1) (at 55.626 104.1016 0) (effects (font (size 1.27 1.27)) (justify left)))
  (property "Footprint" "" (id 2) (at 53.6702 106.045 0) (effects (font (size 1.27 1.27)) hide))
  (property "Datasheet" "~" (id 3) (at 52.705 102.235 0) (effects (font (size 1.27 1.27)) hide)) (pin "1") (pin "2"))

 (symbol (lib_id "Device:C") (at 78.105 113.03 0) (unit 1) (in_bom yes) (on_board yes) (fields_autoplaced)
  (property "Reference" "C2" (id 0) (at 81.026 112.1215 0) (effects (font (size 1.27 1.27)) (justify left)))
  (property "Value" "1nF" (id 1) (at 81.026 114.8966 0) (effects (font (size 1.27 1.27)) (justify left)))
  (property "Footprint" "" (id 2) (at 79.0702 116.84 0) (effects (font (size 1.27 1.27)) hide))
  (property "Datasheet" "~" (id 3) (at 78.105 113.03 0) (effects (font (size 1.27 1.27)) hide)) (pin "1") (pin "2"))

 (symbol (lib_id "Device:C") (at 126.365 97.79 0) (unit 1) (in_bom yes) (on_board yes) (fields_autoplaced)
  (property "Reference" "C3" (id 0) (at 129.286 96.8815 0) (effects (font (size 1.27 1.27)) (justify left)))
  (property "Value" "1uF" (id 1) (at 129.286 99.6566 0) (effects (font (size 1.27 1.27)) (justify left)))
  (property "Footprint" "" (id 2) (at 127.3302 101.6 0) (effects (font (size 1.27 1.27)) hide))
  (property "Datasheet" "~" (id 3) (at 126.365 97.79 0) (effects (font (size 1.27 1.27)) hide)) (pin "1") (pin "2"))

 (symbol (lib_id "Device:C") (at 137.16 74.93 0) (unit 1) (in_bom yes) (on_board yes) (fields_autoplaced)
  (property "Reference" "C4" (id 0) (at 140.081 74.0215 0) (effects (font (size 1.27 1.27)) (justify left)))
  (property "Value" "100nF" (id 1) (at 140.081 76.7966 0) (effects (font (size 1.27 1.27)) (justify left)))
  (property "Footprint" "" (id 2) (at 138.1252 78.74 0) (effects (font (size 1.27 1.27)) hide))
  (property "Datasheet" "~" (id 3) (at 137.16 74.93 0) (effects (font (size 1.27 1.27)) hide)) (pin "1") (pin "2"))

 (symbol (lib_id "Device:C") (at 150.495 74.93 0) (unit 1) (in_bom yes) (on_board yes) (fields_autoplaced)
  (property "Reference" "C5" (id 0) (at 153.416 74.0215 0) (effects (font (size 1.27 1.27)) (justify left)))
  (property "Value" "10uF" (id 1) (at 153.416 76.7966 0) (effects (font (size 1.27 1.27)) (justify left)))
  (property "Footprint" "" (id 2) (at 151.4602 78.74 0) (effects (font (size 1.27 1.27)) hide))
  (property "Datasheet" "~" (id 3) (at 150.495 74.93 0) (effects (font (size 1.27 1.27)) hide)) (pin "1") (pin "2"))

 (symbol (lib_id "Device:C_Polarized") (at 175.895 75.565 0) (unit 1) (in_bom yes) (on_board yes) (fields_autoplaced)
  (property "Reference" "C6" (id 0) (at 178.816 74.6565 0) (effects (font (size 1.27 1.27)) (justify left)))
  (property "Value" "47uF/16" (id 1) (at 178.816 77.4316 0) (effects (font (size 1.27 1.27)) (justify left)))
  (property "Footprint" "" (id 2) (at 176.8602 79.375 0) (effects (font (size 1.27 1.27)) hide))
  (property "Datasheet" "~" (id 3) (at 175.895 75.565 0) (effects (font (size 1.27 1.27)) hide)) (pin "1") (pin "2"))

 (symbol (lib_id "Device:C_Polarized") (at 214.63 75.565 0) (unit 1) (in_bom yes) (on_board yes) (fields_autoplaced)
  (property "Reference" "C7" (id 0) (at 217.551 74.6565 0) (effects (font (size 1.27 1.27)) (justify left)))
  (property "Value" "47uF/16" (id 1) (at 217.551 77.4316 0) (effects (font (size 1.27 1.27)) (justify left)))
  (property "Footprint" "" (id 2) (at 215.5952 79.375 0) (effects (font (size 1.27 1.27)) hide))
  (property "Datasheet" "~" (id 3) (at 214.63 75.565 0) (effects (font (size 1.27 1.27)) hide)) (pin "1") (pin "2"))

 (symbol (lib_id "MLAB_HEADER:HEADER_2x03_PARALLEL") (at 238.76 69.85 0) (unit 1) (in_bom yes) (on_board yes) (fields_autoplaced)
  (property "Reference" "J4" (id 0) (at 241.935 70.4248 0) (effects (font (size 1.524 1.524)) (justify left)))
  (property "Value" "HEADER_2x03_PARALLEL" (id 1) (at 241.935 72.0643 0) (effects (font (size 1.524 1.524)) (justify left) hide))
  (property "Footprint" "" (id 2) (at 238.76 67.31 0) (effects (font (size 1.524 1.524))))
  (property "Datasheet" "" (id 3) (at 238.76 67.31 0) (effects (font (size 1.524 1.524)))) (pin "1") (pin "2") (pin "3") (pin "4") (pin "5") (pin "6"))

 (symbol (lib_id "MLAB_IO:SPV1040") (at 107.95 94.615 0) (unit 1) (in_bom yes) (on_board yes) (fields_autoplaced)
  (property "Reference" "U1" (id 0) (at 107.95 83.0792 0))
  (property "Value" "SPV1040" (id 1) (at 107.95 85.8543 0))
  (property "Footprint" "Package_SO:TSSOP-8_4.4x3mm_P0.65mm" (id 2) (at 107.95 94.615 0) (effects (font (size 1.27 1.27)) hide))
  (property "Datasheet" "" (id 3) (at 107.95 94.615 0) (effects (font (size 1.27 1.27)) hide)) (pin "1") (pin "2") (pin "3") (pin "4") (pin "5") (pin "6") (pin "7") (pin "8"))

 (sheet_instances (path "" (page "1")))

)
